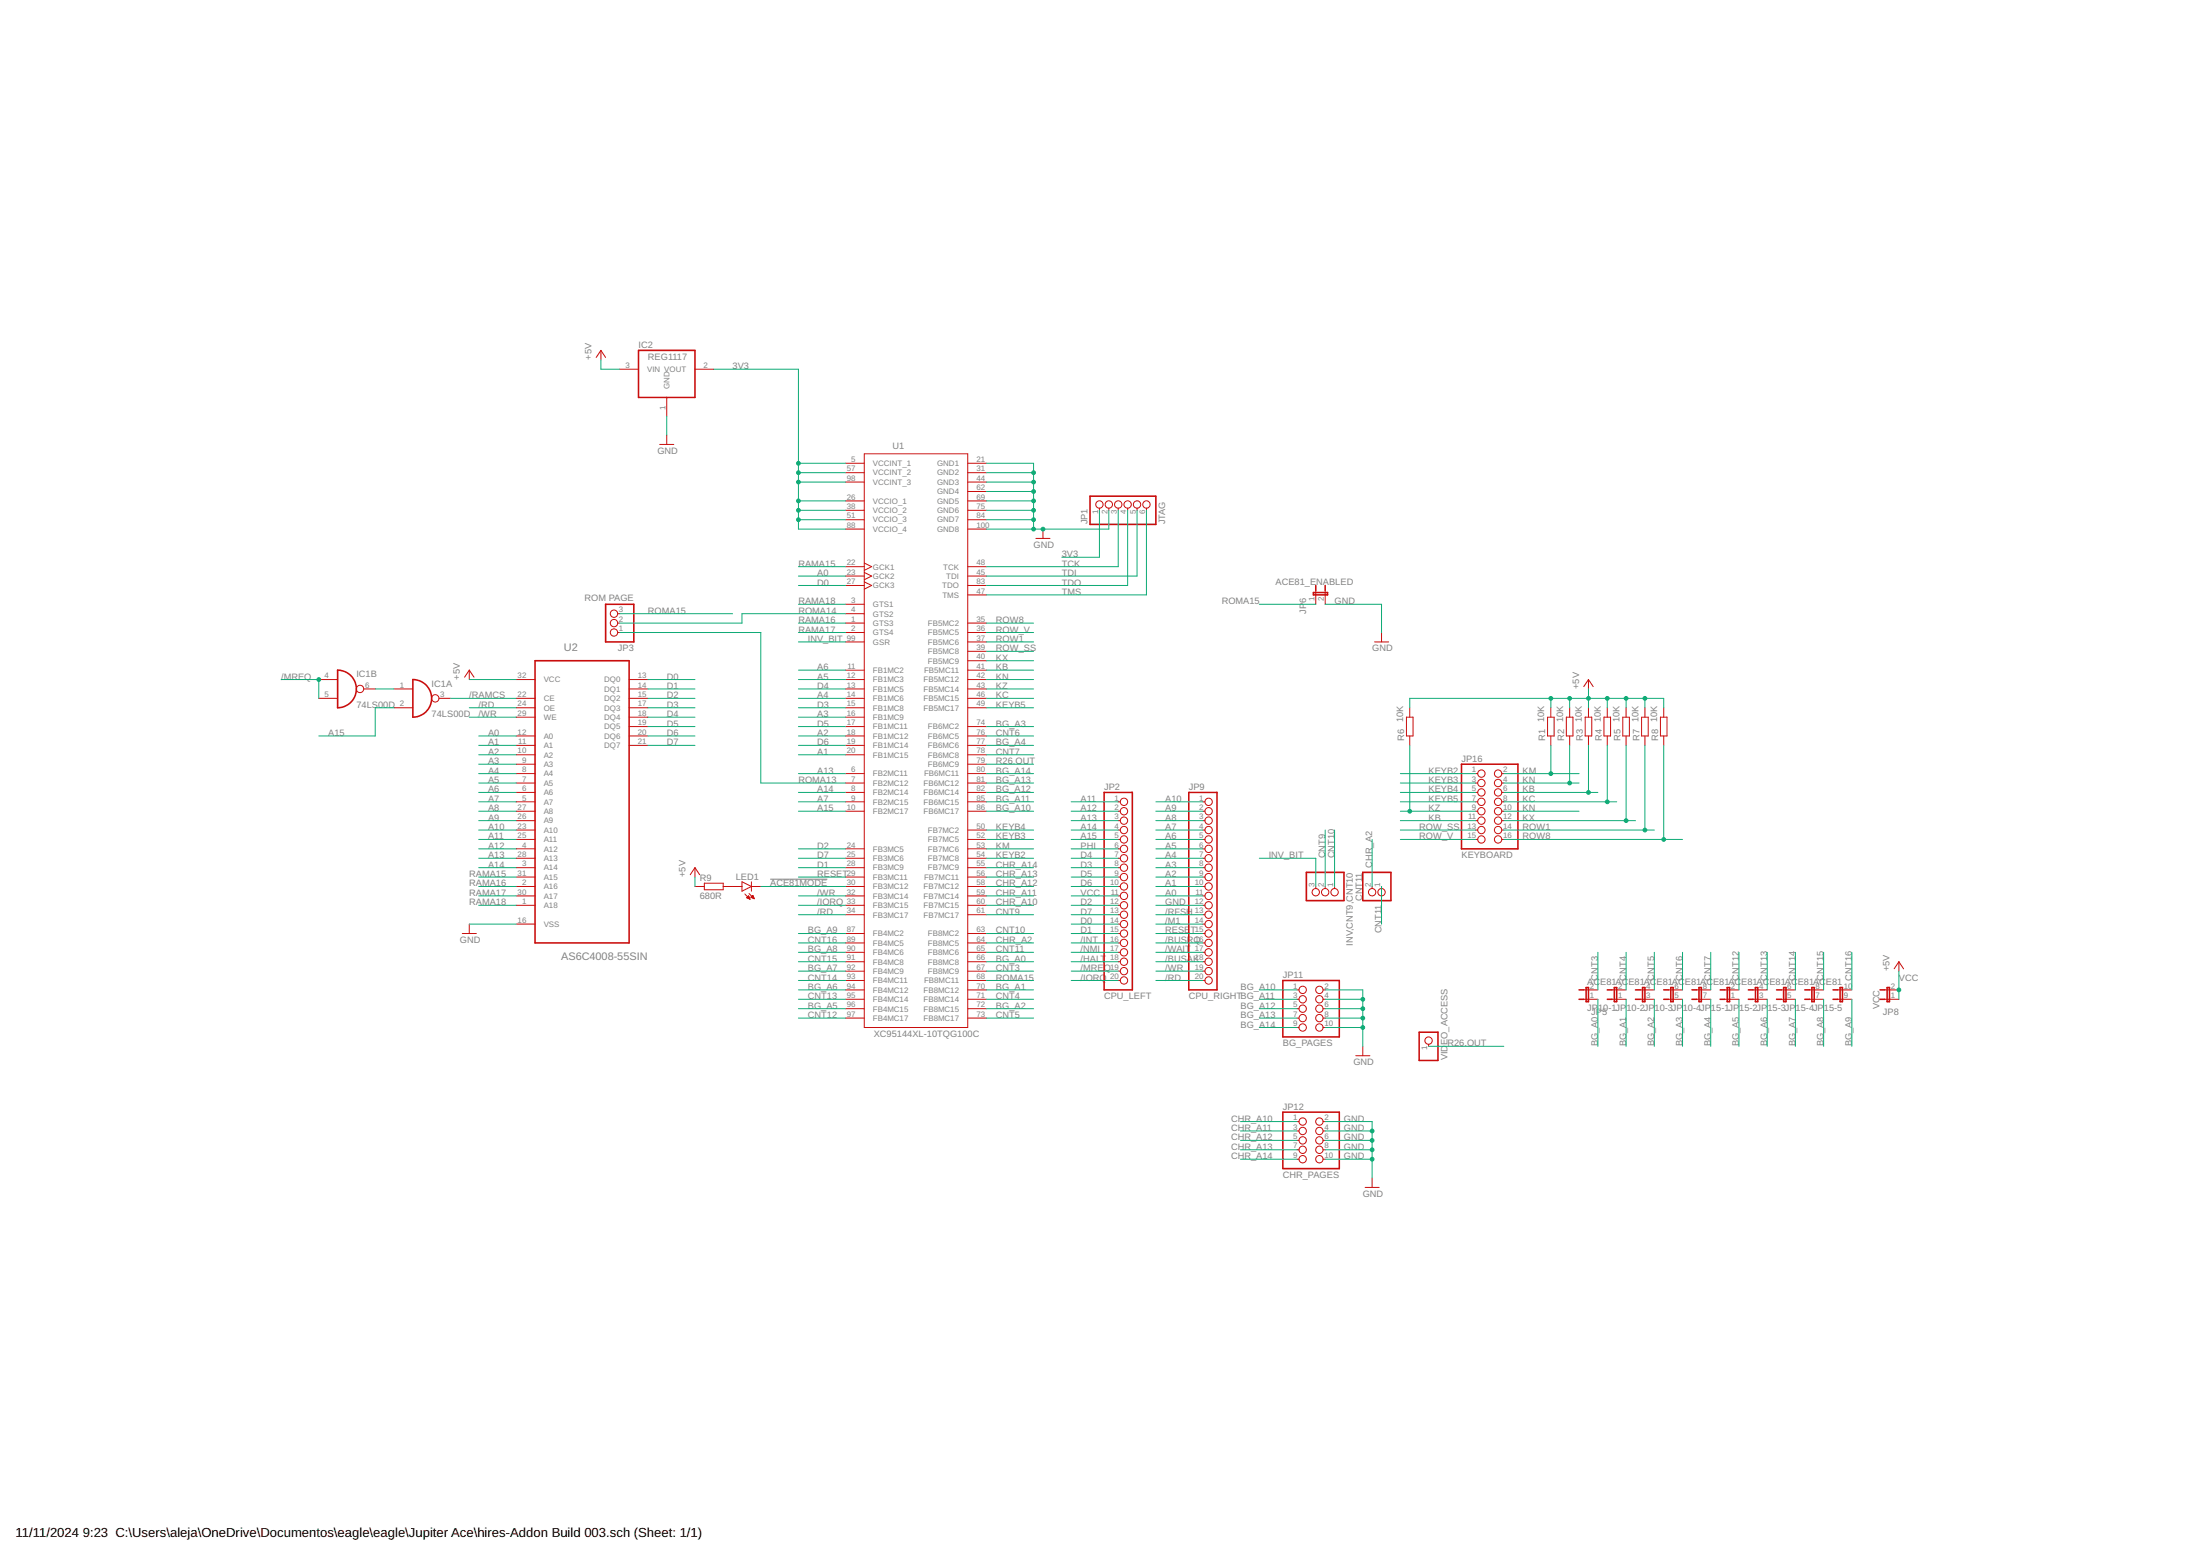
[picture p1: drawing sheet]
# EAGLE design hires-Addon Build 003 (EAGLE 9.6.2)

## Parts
CNT11  PINHD-1X2  [1X02]
IC1  74LS00D  [SO14]
IC2  REG1117  [SOT223]
INV,CNT9,CNT10  PINHD-1X3  [1X03]
JP1  JTAG  PINHD-1X6/90  [1X06/90]
JP2  CPU_LEFT  PINHD-1X20  [1X20]
JP3  ROM PAGE  PINHD-1X3  [1X03]
JP5  JP1E1Q  [JP1Q]
JP6  ACE81_ENABLED  JP1E1Q  [JP1Q]
JP8  VCC  JP1E1Q  [JP1Q]
JP9  CPU_RIGHT  PINHD-1X20  [1X20]
JP10  ACE81  JP4QE  [JP4Q]
JP11  BG_PAGES  PINHD-2X5  [2X05]
JP12  CHR_PAGES  PINHD-2X5  [2X05]
JP14  VIDEO_ACCESS  PINHD-1X1  [1X01]
JP15  ACE81  JP5QE  [JP5Q]
JP16  KEYBOARD  PINHD-2X8  [2X08]
LED1  LED3MM  [LED3MM]
R1  10K  R-EU_0204/7  [0204/7]
R2  10K  R-EU_0204/7  [0204/7]
R3  10K  R-EU_0204/7  [0204/7]
R4  10K  R-EU_0204/7  [0204/7]
R5  10K  R-EU_0204/7  [0204/7]
R6  10K  R-EU_0204/7  [0204/7]
R7  10K  R-EU_0204/7  [0204/7]
R8  10K  R-EU_0204/7  [0204/7]
R9  680R  R-EU_0204/7  [0204/7]
U1  XC95144XL-10TQG100C  [TQFP100]
U2  AS6C4008-55SIN  [SOIC127P1407X299-32N]

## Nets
3V3 [power]: IC2.2(VOUT) JP1.1 U1.5(VCCINT_1) U1.26(VCCIO_1) U1.38(VCCIO_2) U1.51(VCCIO_3) U1.57(VCCINT_2) U1.88(VCCIO_4) U1.98(VCCINT_3)
!ACE81MODE: LED1.K(C) U1.30(FB3MC12)
/BUSAK: JP9.18
/BUSRQ: JP9.16
/HALT: JP2.18
/INT: JP2.16
/IORQ: JP2.20 U1.33(FB3MC15)
/M1: JP9.14
/MREQ: IC1.4(B:I0) IC1.5(B:I1) JP2.19
/NMI: JP2.17
/RAMCS: IC1.3(A:O) U2.22(CE)
/RD: JP9.20 U1.34(FB3MC17) U2.24(OE)
/RFSH: JP9.13
/WAIT: JP9.17
/WR: JP9.19 U1.32(FB3MC14) U2.29(WE)
A0: JP9.11 U1.23(GCK2) U2.12(A0)
A1: JP9.10 U1.20(FB1MC15) U2.11(A1)
A2: JP9.9 U1.18(FB1MC12) U2.10(A2)
A3: JP9.8 U1.16(FB1MC9) U2.9(A3)
A4: JP9.7 U1.14(FB1MC6) U2.8(A4)
A5: JP9.6 U1.12(FB1MC3) U2.7(A5)
A6: JP9.5 U1.11(FB1MC2) U2.6(A6)
A7: JP9.4 U1.9(FB2MC15) U2.5(A7)
A8: JP9.3 U2.27(A8)
A9: JP9.2 U2.26(A9)
A10: JP9.1 U2.23(A10)
A11: JP2.1 U2.25(A11)
A12: JP2.2 U2.4(A12)
A13: JP2.3 U1.6(FB2MC11) U2.28(A13)
A14: JP2.4 U1.8(FB2MC14) U2.3(A14)
A15: IC1.2(A:I1) JP2.5 U1.10(FB2MC17)
BG_A0: JP5.1 U1.66(FB8MC8)
BG_A1: JP10.1 U1.70(FB8MC12)
BG_A2: JP10.3 U1.72(FB8MC15)
BG_A3: JP10.5 U1.74(FB6MC2)
BG_A4: JP10.7 U1.77(FB6MC6)
BG_A5: JP15.1 U1.96(FB4MC15)
BG_A6: JP15.3 U1.94(FB4MC12)
BG_A7: JP15.5 U1.92(FB4MC9)
BG_A8: JP15.7 U1.90(FB4MC6)
BG_A9: JP15.9 U1.87(FB4MC2)
BG_A10: JP11.1 U1.86(FB6MC17)
BG_A11: JP11.3 U1.85(FB6MC15)
BG_A12: JP11.5 U1.82(FB6MC14)
BG_A13: JP11.7 U1.81(FB6MC12)
BG_A14: JP11.9 U1.80(FB6MC11)
CHR_A2: CNT11.2 U1.64(FB8MC5)
CHR_A10: JP12.1 U1.60(FB7MC15)
CHR_A11: JP12.3 U1.59(FB7MC14)
CHR_A12: JP12.5 U1.58(FB7MC12)
CHR_A13: JP12.7 U1.56(FB7MC11)
CHR_A14: JP12.9 U1.55(FB7MC9)
CNT3: JP5.2 U1.67(FB8MC9)
CNT4: JP10.2 U1.71(FB8MC14)
CNT5: JP10.4 U1.73(FB8MC17)
CNT6: JP10.6 U1.76(FB6MC5)
CNT7: JP10.8 U1.78(FB6MC8)
CNT9: INV,CNT9,CNT10.2 U1.61(FB7MC17)
CNT10: INV,CNT9,CNT10.1 U1.63(FB8MC2)
CNT11: CNT11.1 U1.65(FB8MC6)
CNT12: JP15.2 U1.97(FB4MC17)
CNT13: JP15.4 U1.95(FB4MC14)
CNT14: JP15.6 U1.93(FB4MC11)
CNT15: JP15.8 U1.91(FB4MC8)
CNT16: JP15.10 U1.89(FB4MC5)
D0: JP2.14 U1.27(GCK3) U2.13(DQ0)
D1: JP2.15 U1.28(FB3MC9) U2.14(DQ1)
D2: JP2.12 U1.24(FB3MC5) U2.15(DQ2)
D3: JP2.8 U1.15(FB1MC8) U2.17(DQ3)
D4: JP2.7 U1.13(FB1MC5) U2.18(DQ4)
D5: JP2.9 U1.17(FB1MC11) U2.19(DQ5)
D6: JP2.10 U1.19(FB1MC14) U2.20(DQ6)
D7: JP2.13 U1.25(FB3MC6) U2.21(DQ7)
GND [power]: IC2.1(GND) JP1.2 JP6.2 JP9.12 JP11.2 JP11.4 JP11.6 JP11.8 JP11.10 JP12.2 JP12.4 JP12.6 JP12.8 JP12.10 U1.21(GND1) U1.31(GND2) U1.44(GND3) U1.62(GND4) U1.69(GND5) U1.75(GND6) U1.84(GND7) U1.100(GND8) U2.16(VSS)
INV_BIT: INV,CNT9,CNT10.3 U1.99(GSR)
KB: JP16.6 JP16.11 R3.1 U1.41(FB5MC11)
KC: JP16.8 R4.1 U1.46(FB5MC15)
KEYB2: JP16.1 U1.54(FB7MC8)
KEYB3: JP16.3 U1.52(FB7MC5)
KEYB4: JP16.5 U1.50(FB7MC2)
KEYB5: JP16.7 U1.49(FB5MC17)
KM: JP16.2 R1.1 U1.53(FB7MC6)
KN: JP16.4 JP16.10 R2.1 U1.42(FB5MC12)
KX: JP16.12 R5.1 U1.40(FB5MC9)
KZ: JP16.9 R6.1 U1.43(FB5MC14)
N$1: IC1.1(A:I0) IC1.6(B:O)
N$3: LED1.A R9.2
PHI: JP2.6
R26.OUT: JP14.1 U1.79(FB6MC9)
RAMA15: U1.22(GCK1) U2.31(A15)
RAMA16: U1.1(GTS3) U2.2(A16)
RAMA17: U1.2(GTS4) U2.30(A17)
RAMA18: U1.3(GTS1) U2.1(A18)
RESET: JP9.15 U1.29(FB3MC11)
ROMA13: JP3.1 U1.7(FB2MC12)
ROMA14: JP3.2 U1.4(GTS2)
ROMA15: JP3.3 JP6.1 U1.68(FB8MC11)
ROW1: JP16.14 R7.1 U1.37(FB5MC6)
ROW8: JP16.16 R8.1 U1.35(FB5MC2)
ROW_SS: JP16.13 U1.39(FB5MC8)
ROW_V: JP16.15 U1.36(FB5MC5)
TCK: JP1.3 U1.48(TCK)
TDI: JP1.5 U1.45(TDI)
TDO: JP1.4 U1.83(TDO)
TMS: JP1.6 U1.47(TMS)
VCC [power]: IC2.3(VIN) JP2.11 JP8.1 JP8.2 R1.2 R2.2 R3.2 R4.2 R5.2 R6.2 R7.2 R8.2 R9.1 U2.32(VCC) ; supply symbol labelled +5V
Unconnected: IC1.8(C:O) IC1.9(C:I0) IC1.10(C:I1) IC1.11(D:O) IC1.12(D:I0) IC1.13(D:I1)

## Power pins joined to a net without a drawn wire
GND: IC1.7(P:GND)
VCC: IC1.14(P:VCC)
